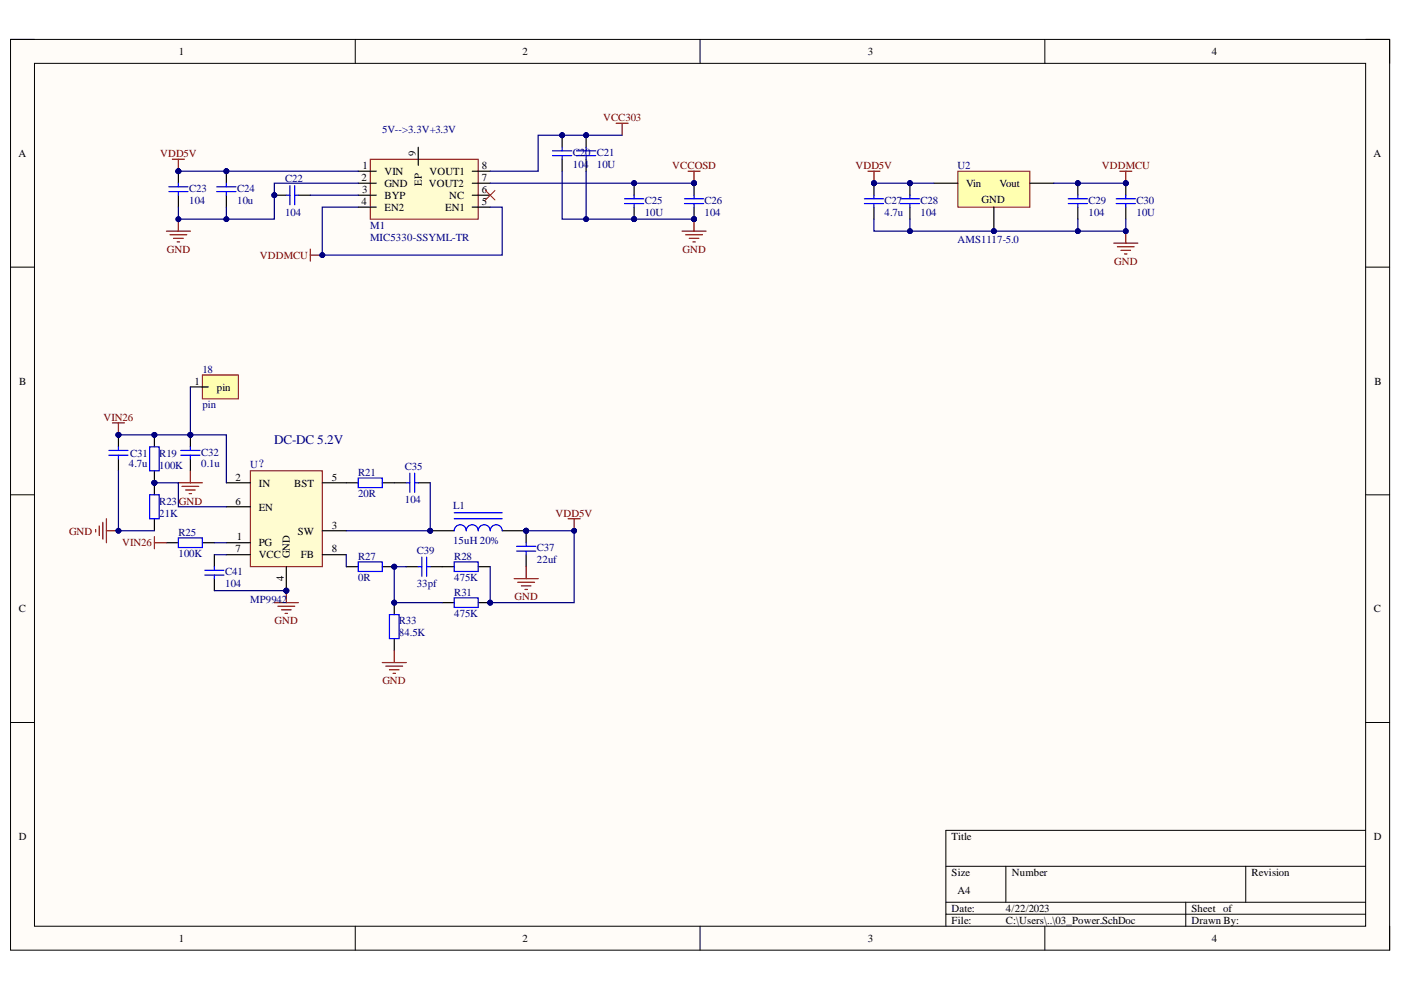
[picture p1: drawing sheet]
# Altium schematic sheet 03_Power.SchDoc
size A4

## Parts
18  pin  [DIAN_0.5-1.0]
C20  104  [0402_C]
C21  10U  [0603_C]
C22  104  [0603_C]
C23  104  [0603_C]
C24  10u  [0603_C]
C25  10U  [0603_C]
C26  104  [0402_C]
C27  4.7u  [0603_C]
C28  104  [0603_C]
C29  104  [0402_C]
C30  10U  [0603_C]
C31  4.7u  [0603_C]
C32  0.1u  [0402_C]
C35  104  [0402_C]
C37  22uf  [1206_C]
C39  33pf  [0402_C]
C41  104  [0402_C]
L1  15uH 20%  [0530-L]
M1  MIC5330-SSYML-TR  [MIC5330-SSYML-TR]
R19  100K  [0402_R]
R21  20R  [0402_R]
R23  21K  [0402_R]
R25  100K  [0402_R]
R27  0R  [0402_R]
R28  475K  [0402_R]
R31  475K  [0402_R]
R33  84.5K  [0402_R]
U2  AMS1117-5.0  [SOT-223]
U？  MP9942  [SOT23-8L]

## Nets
GND: C20.1 C21.2 C22.2 C23.1 C24.1 C25.2 C26.1 C27.2 C28.1 C29.1 C30.2 C31.1 C32.1 C37.1 C41.1 M1.2(GND) R23.1 R33.2 U2.1(GND) U？.4(GND)
VCC303: C20.2 C21.1 M1.8(VOUT1)
VCCOSD: C25.1 C26.2 M1.7(VOUT2)
VDD5V: C23.2 C24.2 C27.1 C28.2 C37.2 L1.2 M1.1(VIN) R28.1 R31.2 U2.3(Vin)
VDDMCU: C29.2 C30.1 M1.4(EN2) M1.5(EN1) U2.2(Vout)
VIN26: 18.1(pin) C31.2 C32.2 R19.2 R25.2 U？.2(IN)
NetC22_1: C22.1 M1.3(BYP)
NetC35_1: C35.1 L1.1 U？.3(SW)
NetC35_2: C35.2 R21.1
NetC39_1: C39.1 R28.2
NetC39_2: C39.2 R27.1 R31.1 R33.1
NetC41_2: C41.2 U？.7(VCC)
NetR19_1: R19.1 R23.2 U？.6(EN)
NetR21_2: R21.2 U？.5(BST)
NetR25_1: R25.1 U？.1(PG)
NetR27_2: R27.2 U？.8(FB)

Not connected (* = marked no-connect by the designer): M1 6(NC)* 9(EP)

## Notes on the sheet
- (near M1) 5V-->3.3V+3.3V
- DC-DC 5.2V
